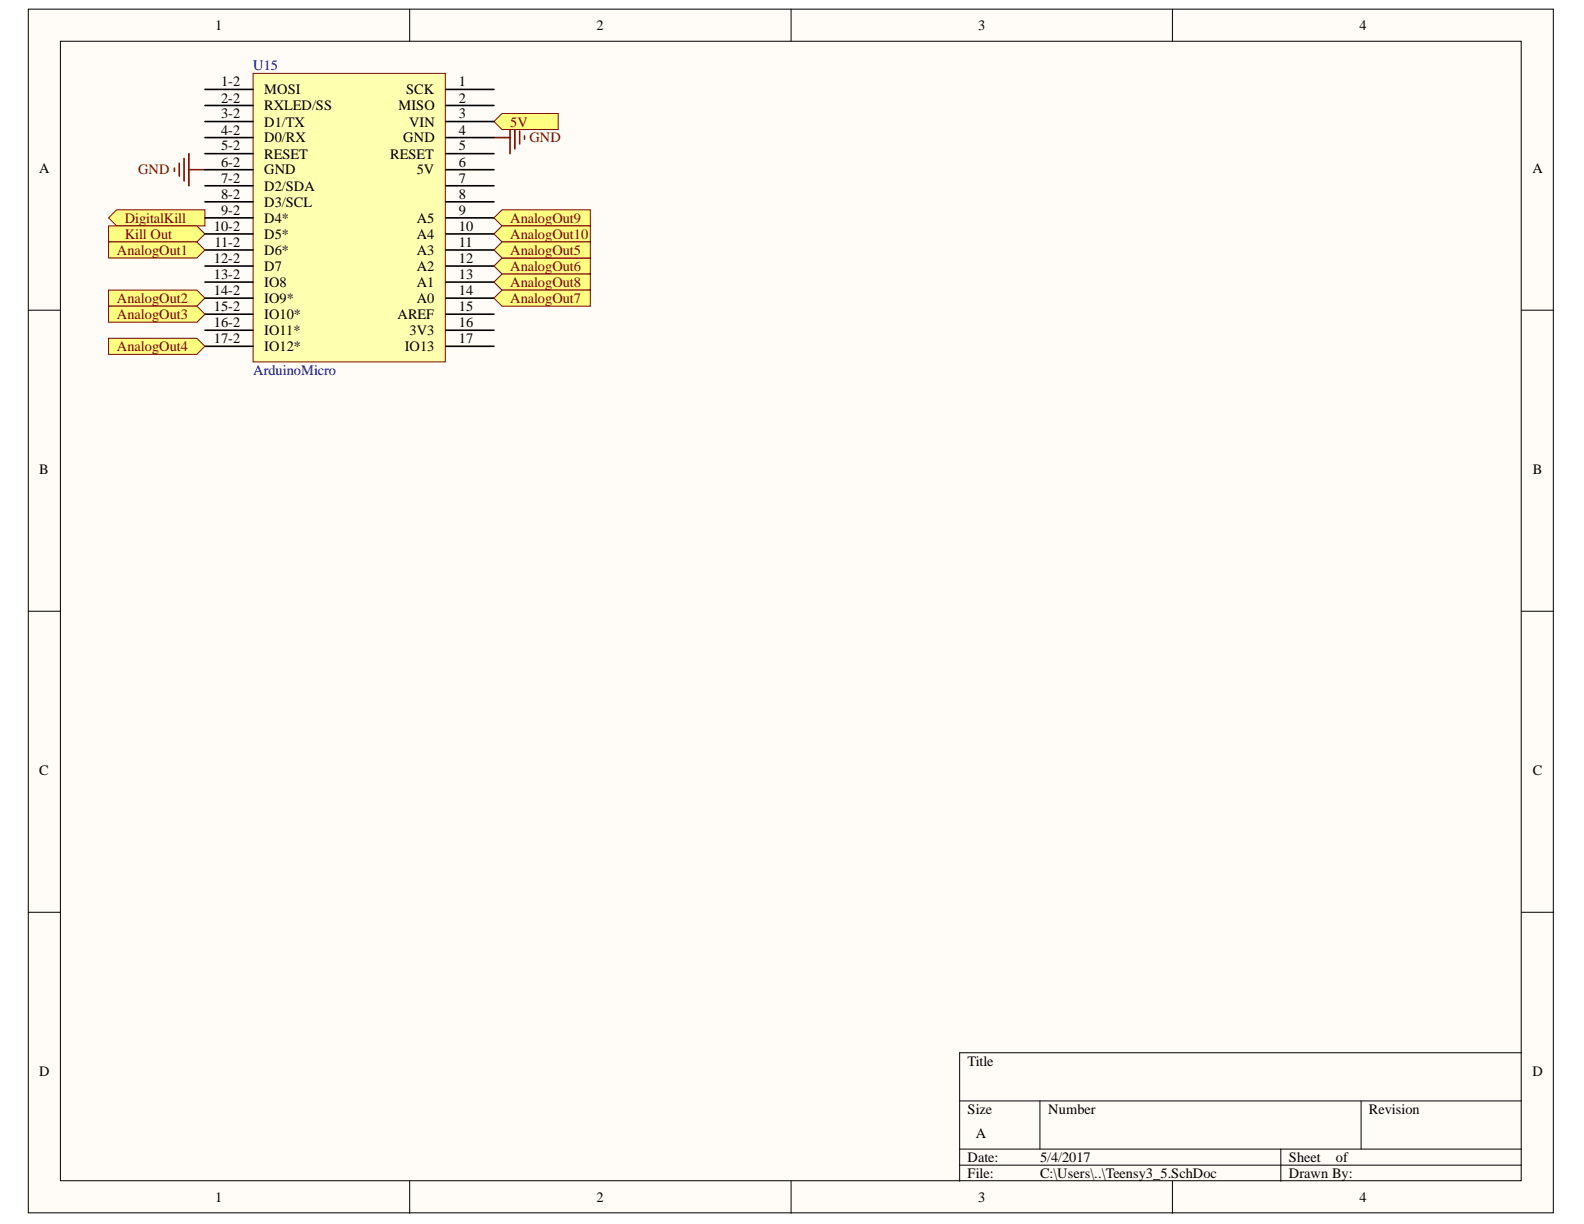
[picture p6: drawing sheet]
<svg xmlns="http://www.w3.org/2000/svg" width="279mm" height="216mm" viewBox="0 0 279 216" stroke-linecap="round" stroke-linejoin="round" font-family="sans-serif">
<g fill="#fffcf8" stroke="#000" stroke-width=".18">
<path d="M5 1.6h269v212.3h-269z"/>
<path d="M10.7 7.3h257.6v201h-257.6z"/>
</g>
<g fill="none" stroke="#000" stroke-width=".18">
<path d="M72.3 1.6v5.7M139.5 1.6v5.7M206.8 1.6v5.7M5 54.7h5.7M268.4 54.7h5.7M5 107.8h5.7M268.4 107.8h5.7M5 160.9h5.7M268.4 160.9h5.7M169.3 194.2h99.1M183.4 194.2v8.5M240.1 194.2v8.5"/>
<path d="M268.4 185.7h-99.1v22.7M72.3 208.4v5.6M139.5 208.4v5.6M169.3 202.7h99.1M169.3 205.5h99.1M206.8 208.4v5.6M225.9 202.7v5.7"/>
</g>
<g fill="#ffff80" stroke="#800000" stroke-width=".18">
<path d="M19.2 51.2h15.5l1.4 1.4-1.4 1.4h-15.5z" fill-rule="evenodd"/>
<path d="M19.2 38.4l1.4-1.4h15.5v2.8h-15.5z" fill-rule="evenodd"/>
<path d="M19.2 39.8h15.5l1.4 1.5-1.4 1.4h-15.5z" fill-rule="evenodd"/>
</g>
<path d="M30.8 29.6v.6M31.6 28.8v2.3M32.5 28v3.9M33.3 27.1v5.7M33.3 29.9h2.8M87.1 24.3h2.9M90 21.4v5.7M90.8 22.3v4M91.7 23.1v2.3M92.5 24v.6" fill="none" stroke="#800000" stroke-width=".28"/>
<path d="M87.1 21.4l1.4-1.4h10v2.9h-10z" fill-rule="evenodd" fill="#ffff80" stroke="#800000" stroke-width=".18"/>
<path d="M44.6 12.9h33.9v50.9h-33.9z" fill="#ffffb0" stroke="#800000" stroke-width=".18"/>
<g fill="none" stroke="#000" stroke-width=".28">
<path d="M36.1 15.8h8.5M36.1 18.6h8.5M78.6 15.8h8.5M78.6 18.6h8.5M36.1 21.4h8.5M36.1 24.3h8.5M36.1 27.1h8.5M36.1 29.9h8.5M36.1 32.8h8.5M36.1 35.6h8.5M36.1 38.4h8.5M78.6 21.4h8.5"/>
<path d="M78.6 24.3h8.5M78.6 27.1h8.5M78.6 29.9h8.5M78.6 32.8h8.5M78.6 35.6h8.5M78.6 38.4h8.5M36.1 41.3h8.5M36.1 44.1h8.5M36.1 46.9h8.5M36.1 49.8h8.5M36.1 52.6h8.5M36.1 55.4h8.5"/>
<path d="M36.1 58.3h8.5M78.6 41.3h8.5M78.6 44.1h8.5M78.6 46.9h8.5M78.6 49.8h8.5M78.6 52.6h8.5M78.6 55.4h8.5M78.6 58.3h8.5M36.1 61.1h8.5M78.6 61.1h8.5"/>
</g>
<g fill="#ffff80" stroke="#800000" stroke-width=".18">
<path d="M19.2 42.7h15.5l1.4 1.4-1.4 1.4h-15.5z" fill-rule="evenodd"/>
<path d="M19.2 59.7h15.5l1.4 1.4-1.4 1.4h-15.5z" fill-rule="evenodd"/>
<path d="M19.2 54h15.5l1.4 1.4-1.4 1.4h-15.5z" fill-rule="evenodd"/>
<path d="M87.1 38.4l1.4-1.4h15.6v2.8h-15.6z" fill-rule="evenodd"/>
<path d="M87.1 41.3l1.4-1.5h15.6v2.9h-15.6z" fill-rule="evenodd"/>
<path d="M87.1 46.9l1.4-1.4h15.6v2.8h-15.6z" fill-rule="evenodd"/>
<path d="M87.1 44.1l1.4-1.4h15.6v2.8h-15.6z" fill-rule="evenodd"/>
<path d="M87.1 49.8l1.4-1.5h15.6v2.9h-15.6z" fill-rule="evenodd"/>
<path d="M87.1 52.6l1.4-1.4h15.6v2.8h-15.6z" fill-rule="evenodd"/>
</g>
<g font-size="2.5">
<text x="38" y="5.3">1</text>
<text x="105.2" y="5.3">2</text>
<text x="172.5" y="5.3">3</text>
<text x="239.8" y="5.3">4</text>
<text x="39" y="15.2">1-2</text>
<text x="46.6" y="16.6">MOSI</text>
<text x="71.6" y="16.6">SCK</text>
<text x="80.9" y="15.2">1</text>
<text x="39" y="18.1">2-2</text>
<text x="39" y="20.9">3-2</text>
<text x="39" y="23.8">4-2</text>
<text x="46.6" y="19.4">RXLED/SS</text>
<text x="46.6" y="22.3">D1/TX</text>
<text x="70.3" y="19.4">MISO</text>
<text x="72.1" y="22.3">VIN</text>
<text x="80.9" y="18.1">2</text>
<text x="80.9" y="20.9">3</text>
<text x="80.9" y="23.8">4</text>
<text x="39" y="26.5">5-2</text>
<text x="39" y="29.4">6-2</text>
<text x="46.6" y="25.1">D0/RX</text>
<text x="46.6" y="28">RESET</text>
<text x="68.8" y="28">RESET</text>
<text x="71.1" y="25.1">GND</text>
<text x="80.9" y="26.5">5</text>
<text x="80.9" y="29.4">6</text>
<text x="6.9" y="30.4">A</text>
<text x="39" y="32.2">7-2</text>
<text x="39" y="35.1">8-2</text>
<text x="46.6" y="30.8">GND</text>
<text x="46.6" y="33.6">D2/SDA</text>
<text x="73.5" y="30.8">5V</text>
<text x="80.9" y="32.2">7</text>
<text x="80.9" y="35.1">8</text>
<text x="270.3" y="30.4">A</text>
<text x="37.7" y="40.7">10-2</text>
<text x="39" y="37.9">9-2</text>
<text x="46.6" y="36.4">D3/SCL</text>
<text x="46.6" y="39.3">D4*</text>
<text x="73.5" y="39.3">A5</text>
<text x="80.9" y="37.9">9</text>
<text x="80.9" y="40.7">10</text>
<text x="37.7" y="46.3">12-2</text>
<text x="37.8" y="43.5">11-2</text>
<text x="46.6" y="42.1">D5*</text>
<text x="46.6" y="45">D6*</text>
<text x="46.6" y="47.8">D7</text>
<text x="73.5" y="42.1">A4</text>
<text x="73.5" y="45">A3</text>
<text x="73.5" y="47.8">A2</text>
<text x="80.9" y="43.5">11</text>
<text x="80.9" y="46.3">12</text>
<text x="37.7" y="49.2">13-2</text>
<text x="37.7" y="52">14-2</text>
<text x="46.6" y="50.6">IO8</text>
<text x="46.6" y="53.4">IO9*</text>
<text x="73.5" y="50.6">A1</text>
<text x="73.5" y="53.4">A0</text>
<text x="80.9" y="49.2">13</text>
<text x="80.9" y="52">14</text>
<text x="37.7" y="54.9">15-2</text>
<text x="37.7" y="57.7">16-2</text>
<text x="46.6" y="56.3">IO10*</text>
<text x="46.6" y="59.1">IO11*</text>
<text x="70.1" y="56.3">AREF</text>
<text x="72.2" y="59.1">3V3</text>
<text x="80.9" y="54.9">15</text>
<text x="80.9" y="57.7">16</text>
<text x="37.7" y="60.5">17-2</text>
<text x="46.6" y="62">IO12*</text>
<text x="71.4" y="62">IO13</text>
<text x="80.9" y="60.5">17</text>
<text x="6.9" y="83.5">B</text>
<text x="270.4" y="83.5">B</text>
<text x="6.9" y="136.6">C</text>
<text x="270.4" y="136.6">C</text>
<text x="6.9" y="189.7">D</text>
<text x="170.7" y="188">Title</text>
<text x="270.3" y="189.7">D</text>
<text x="170.7" y="196.5">Size</text>
<text x="184.9" y="196.5">Number</text>
<text x="241.5" y="196.5">Revision</text>
<text x="172.1" y="200.7">A</text>
<text x="170.7" y="205">Date:</text>
<text x="170.7" y="207.8">File:</text>
<text x="183.5" y="205">5/4/2017</text>
<text x="183.5" y="207.8">C:\Users\..\Teensy3_5.SchDoc</text>
<text x="227.3" y="205">Sheet</text>
<text x="227.3" y="207.8">Drawn By:</text>
<text x="235.6" y="205">of</text>
<text x="38" y="212.1">1</text>
<text x="105.2" y="212.1">2</text>
<text x="172.5" y="212.1">3</text>
<text x="239.8" y="212.1">4</text>
</g>
<g font-size="2.5" fill="#000080">
<text x="44.7" y="12.4">U15</text>
<text x="44.7" y="66.2">ArduinoMicro</text>
</g>
<g font-size="2.5" fill="#800000">
<text x="90" y="22.3">5V</text>
<text x="93.4" y="25.1">GND</text>
<text x="24.4" y="30.8">GND</text>
<text x="22" y="39.3">DigitalKill</text>
<text x="90" y="39.3">AnalogOut9</text>
<text x="20.6" y="45">AnalogOut1</text>
<text x="22" y="42.1">Kill Out</text>
<text x="90" y="42.1">AnalogOut10</text>
<text x="90" y="47.8">AnalogOut6</text>
<text x="90" y="45">AnalogOut5</text>
<text x="20.6" y="53.4">AnalogOut2</text>
<text x="90" y="50.6">AnalogOut8</text>
<text x="90" y="53.4">AnalogOut7</text>
<text x="20.6" y="56.3">AnalogOut3</text>
<text x="20.6" y="62">AnalogOut4</text>
</g>
</svg>
